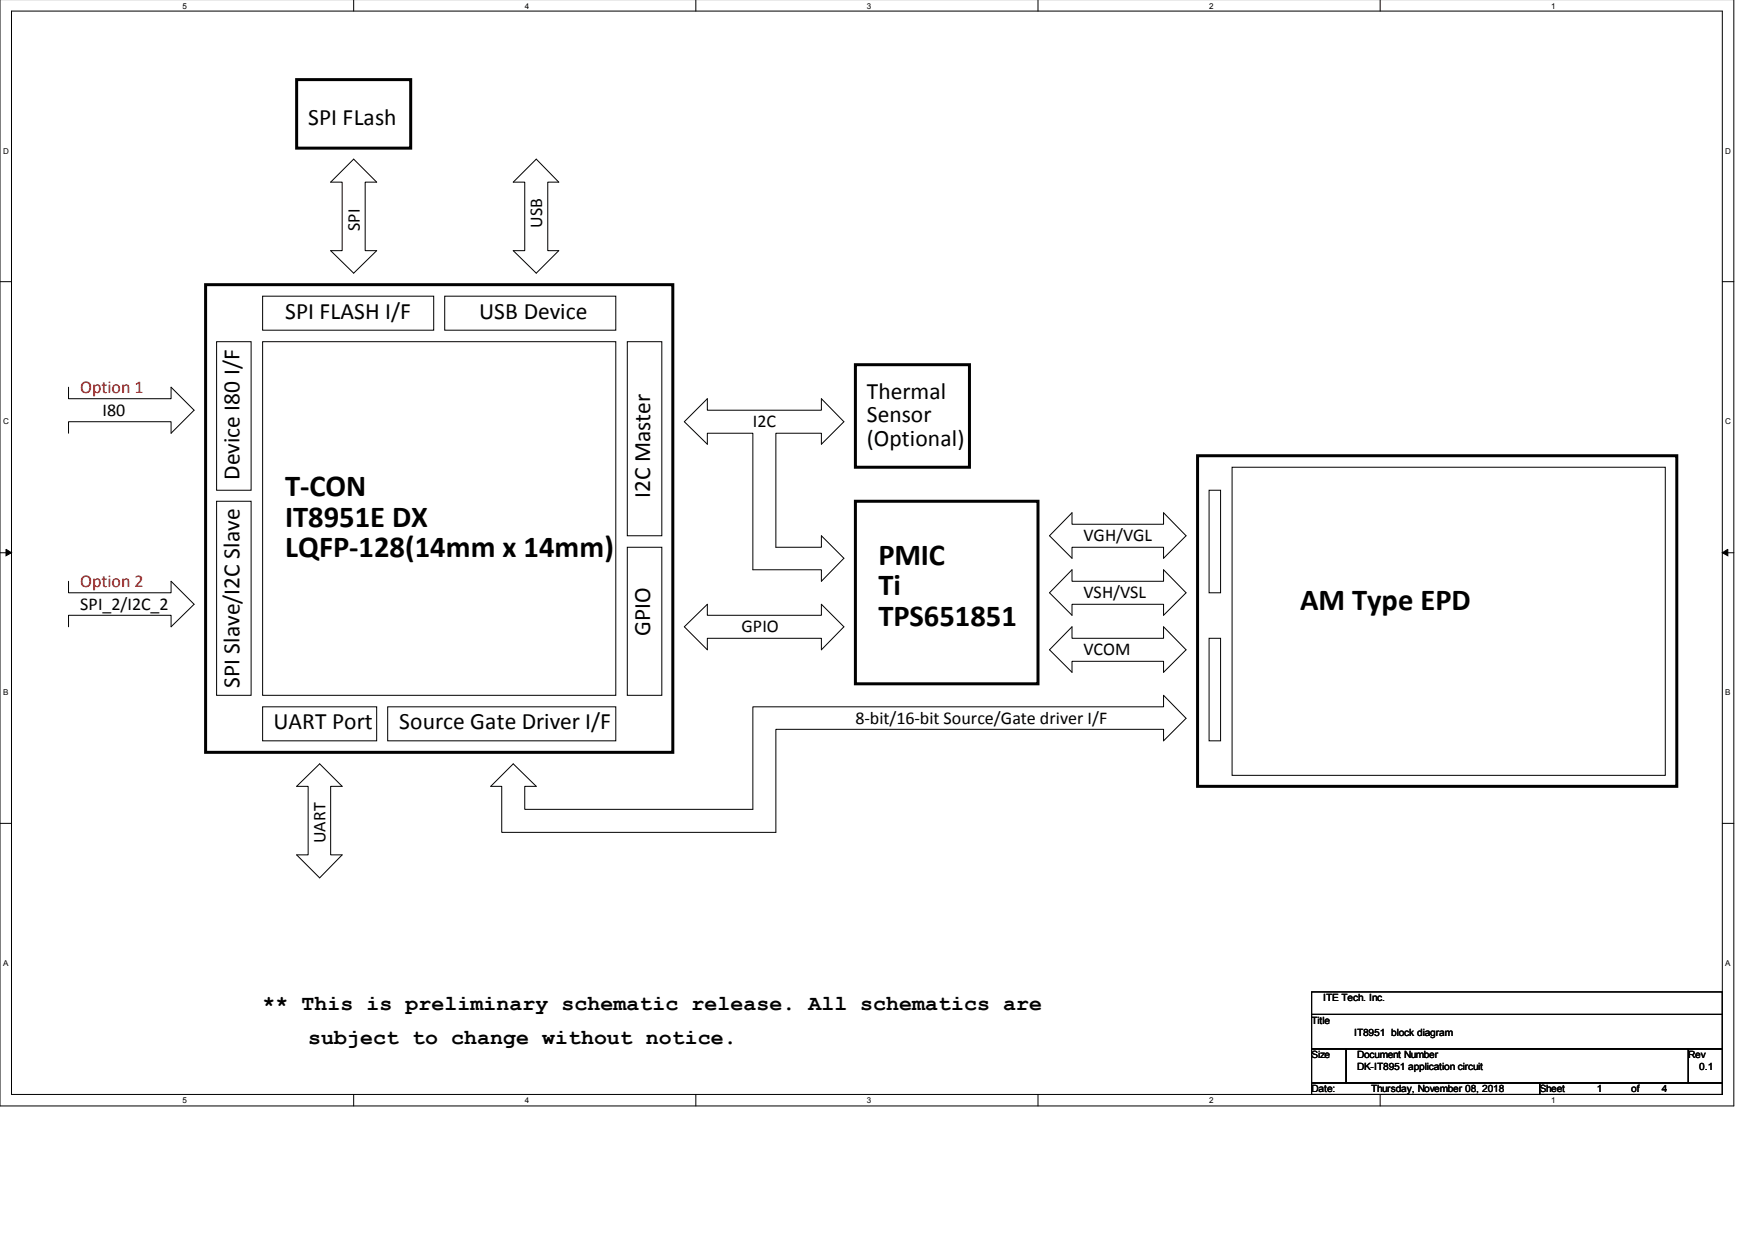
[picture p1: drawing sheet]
<svg xmlns="http://www.w3.org/2000/svg" width="297mm" height="210mm" viewBox="0 0 297 210" stroke-linecap="round" stroke-linejoin="round" font-family="sans-serif">
<path d="M0 -.1v187.3h293.5v-187.3M1.9 1.9h289.6v183.4h-289.6z" fill="none" stroke="#000" stroke-width=".17"/>
<g fill="#fff">
<path d="M30.9 .2h.7v1.4h-.7z"/>
<path d="M30.9 185.5h.7v1.5h-.7z"/>
</g>
<path d="M59.9 -.1v2M59.9 185.3v1.9" fill="none" stroke="#000" stroke-width=".17"/>
<g fill="#fff">
<path d="M88.8 .2h.7v1.4h-.7z"/>
<path d="M88.8 185.5h.7v1.5h-.7z"/>
</g>
<path d="M117.8 -.1v2M117.8 185.3v1.9" fill="none" stroke="#000" stroke-width=".17"/>
<g fill="#fff">
<path d="M146.7 .2h.7v1.4h-.7z"/>
<path d="M146.7 185.5h.7v1.5h-.7z"/>
</g>
<path d="M175.7 -.1v2M175.7 185.3v1.9" fill="none" stroke="#000" stroke-width=".17"/>
<g fill="#fff">
<path d="M204.6 .2h.7v1.4h-.7z"/>
<path d="M204.6 185.5h.7v1.5h-.7z"/>
</g>
<path d="M233.6 -.1v2M233.6 185.3v1.9" fill="none" stroke="#000" stroke-width=".17"/>
<g fill="#fff">
<path d="M262.6 .2h.6v1.4h-.6z"/>
<path d="M262.6 185.5h.6v1.5h-.6z"/>
<path d="M.5 24.7h.9v1.5h-.9z"/>
<path d="M292 24.7h.9v1.5h-.9z"/>
<path d="M.5 70.5h.9v1.5h-.9z"/>
<path d="M292 70.5h.9v1.5h-.9z"/>
</g>
<path d="M0 47.7h1.9M291.5 47.7h2" fill="none" stroke="#000" stroke-width=".17"/>
<g fill="#fff">
<path d="M.5 116.4h.9v1.5h-.9z"/>
<path d="M292 116.4h.9v1.5h-.9z"/>
</g>
<path d="M0 93.6h1.9M291.5 93.6h2" fill="none" stroke="#000" stroke-width=".17"/>
<path d="M1 93l.9 .6-.9 .5zM291.5 93.6l.9-.6v1.1z" fill="#000" stroke="#000" stroke-width=".17"/>
<g fill="#fff">
<path d="M.5 162.2h.9v1.5h-.9z"/>
<path d="M292 162.2h.9v1.5h-.9z"/>
</g>
<g fill="none" stroke="#000" stroke-width=".17">
<path d="M59.9 26.9l3.9 3.9h-2v11.6h2l-3.9 3.8-3.9-3.8h1.9v-11.6h-1.9zM90.8 26.9l3.8 3.9h-1.9v11.6h1.9l-3.8 3.8-3.9-3.8h1.9v-11.6h-1.9zM36.7 57.8h5.8v25.2h-5.8zM44.4 50.1h29v5.8h-29zM44.4 57.8h59.8v59.9h-59.8zM75.3 50.1h28.9v5.8h-28.9zM106.2 57.8h5.8v32.9h-5.8zM11.6 65.5v2h17.4v-2l3.9 3.9-3.9 3.9v-1.9h-17.4v1.9M115.8 71.4l3.9-3.9v1.9h19.3v-1.9l3.8 3.9-3.8 3.8v-1.9h-7.7v19.3h7.7v-1.9l3.8 3.8-3.8 3.9v-2h-11.6v-23.1h-7.7v1.9zM208.5 79.1h73.4v52.1h-73.4zM11.6 98.4v1.9h17.4v-1.9l3.9 3.9-3.9 3.8v-1.9h-17.4v1.9M36.7 84.9h5.8v32.8h-5.8z"/>
<path d="M106.2 92.6h5.8v25.1h-5.8zM181.4 86.8v1.9h15.5v-1.9l3.8 3.9-3.8 3.8v-1.9h-15.5v1.9l-3.8-3.8zM181.4 96.4v2h15.5v-2l3.8 3.9-3.8 3.9v-1.9h-15.5v1.9l-3.8-3.9zM204.6 83h2v17.3h-2zM44.4 119.6h19.4v5.8h-19.4zM65.6 119.6h38.6v5.8h-38.6zM115.8 106.1l3.9-3.8v1.9h19.3v-1.9l3.8 3.8-3.8 3.9v-2h-19.3v2zM181.4 106.1v1.9h15.5v-1.9l3.8 3.9-3.8 3.8v-1.9h-15.5v1.9l-3.8-3.8zM204.6 108h2v17.4h-2zM0 139.4h1.9M50.2 133.1l3.9-3.8 3.8 3.8h-1.9v11.6h1.9l-3.8 3.9-3.9-3.9h2v-11.6zM83.1 133.1l3.8-3.8 3.9 3.8h-2v3.9h38.6v-17.4h69.5v-1.9l3.8 3.9-3.8 3.8v-1.9h-65.6v17.4h-46.4v-7.8z"/>
<path d="M291.5 139.4h2M222 167.9h69.5v3.8h-69.5zM222 171.7h69.5v5.9h-69.5zM222 177.6h5.8v5.7h-5.8zM227.8 177.6h58v5.7h-58zM285.8 177.6h5.7v5.7h-5.7zM222 183.3h38.6v2h-38.6zM260.6 183.3h30.9v2h-30.9z"/>
</g>
<path d="M50.2 13.5h19.3v11.6h-19.3zM34.8 48.2h79.1v79.2h-79.1zM144.8 61.7h19.3v17.4h-19.3zM202.7 77.1h81.1v56h-81.1zM144.8 84.9h30.9v30.9h-30.9z" fill="none" stroke="#000" stroke-width=".51"/>
<g font-size="5.2">
<text x="48.3" y="84">T-CON</text>
<text x="48.3" y="89.2">IT8951E DX</text>
<text x="48.3" y="94.3">LQFP-128(14mm x 14mm)</text>
<text x="148.7" y="95.6">PMIC</text>
<text x="148.7" y="100.8">Ti</text>
<text x="148.7" y="105.9">TPS651851</text>
<text x="220" y="103.3">AM Type EPD</text>
</g>
<g font-size="4">
<text x="52.2" y="21.1">SPI FLash</text>
<text x="48.3" y="53.9">SPI FLASH I/F</text>
<text x="81.1" y="53.9">USB Device</text>
<text x="146.7" y="67.5">Thermal</text>
<text x="146.7" y="71.5">Sensor</text>
<text x="146.7" y="75.5">(Optional)</text>
<text x="40.6" y="81.2" transform="rotate(-90 40.6 81.2)">Device I80 I/F</text>
<text x="110.1" y="84.3" transform="rotate(-90 110.1 84.3)">I2C Master</text>
<text x="110.1" y="107.6" transform="rotate(-90 110.1 107.6)">GPIO</text>
<text x="40.6" y="116.5" transform="rotate(-90 40.6 116.5)">SPI Slave/I2C Slave</text>
<text x="46.3" y="123.5">UART Port</text>
<text x="67.6" y="123.5">Source Gate Driver I/F</text>
</g>
<g font-size="3.6">
<text x="44.4" y="171">** This is preliminary schematic release. All schematics are</text>
<text x="52.2" y="176.7">subject to change without notice.</text>
</g>
<g font-size="3">
<text x="60.9" y="39.1" transform="rotate(-90 60.9 39.1)">SPI</text>
<text x="91.8" y="38.5" transform="rotate(-90 91.8 38.5)">USB</text>
<text x="17.4" y="70.4">I80</text>
<text x="127.4" y="72.3">I2C</text>
<text x="183.4" y="91.6">VGH/VGL</text>
<text x="183.4" y="101.3">VSH/VSL</text>
<text x="13.5" y="103.2">SPI_2/I2C_2</text>
<text x="125.5" y="107">GPIO</text>
<text x="183.4" y="110.9">VCOM</text>
<text x="144.8" y="122.5">8-bit/16-bit Source/Gate driver I/F</text>
<text x="55.1" y="142.8" transform="rotate(-90 55.1 142.8)">UART</text>
</g>
<g font-size="3" fill="#f00">
<text x="13.5" y="66.6">Option 1</text>
<text x="13.5" y="99.3">Option 2</text>
</g>
<g font-size="1.7">
<text x="222" y="173.3">Title</text>
<text x="223.9" y="169.5">ITE Tech. Inc.</text>
<text x="222" y="179.2">Size</text>
<text x="229.2" y="175.4">IT8951 block diagram</text>
<text x="229.7" y="179.2">Document Number</text>
<text x="285.8" y="179.2">Rev</text>
<text x="222" y="184.9">Date:</text>
<text x="229.7" y="181.1">DK-IT8951 application circuit</text>
<text x="232.1" y="184.9">Thursday, November 08, 2018</text>
<text x="260.6" y="184.9">Sheet</text>
<text x="270.3" y="184.9">1</text>
<text x="276.1" y="184.9">of</text>
<text x="281.3" y="184.9">4</text>
<text x="287.6" y="181.1">0.1</text>
</g>
<g font-size="1.4">
<text x="30.9" y="1.5">5</text>
<text x="88.8" y="1.5">4</text>
<text x="146.7" y="1.5">3</text>
<text x="204.6" y="1.5">2</text>
<text x="262.6" y="1.5">1</text>
<text x=".5" y="26">D</text>
<text x="292" y="26">D</text>
<text x=".5" y="71.8">C</text>
<text x="292" y="71.8">C</text>
<text x=".5" y="117.7">B</text>
<text x="292" y="117.7">B</text>
<text x=".5" y="163.5">A</text>
<text x="292" y="163.5">A</text>
<text x="30.9" y="186.8">5</text>
<text x="88.8" y="186.8">4</text>
<text x="146.7" y="186.8">3</text>
<text x="204.6" y="186.8">2</text>
<text x="262.6" y="186.8">1</text>
</g>
</svg>
